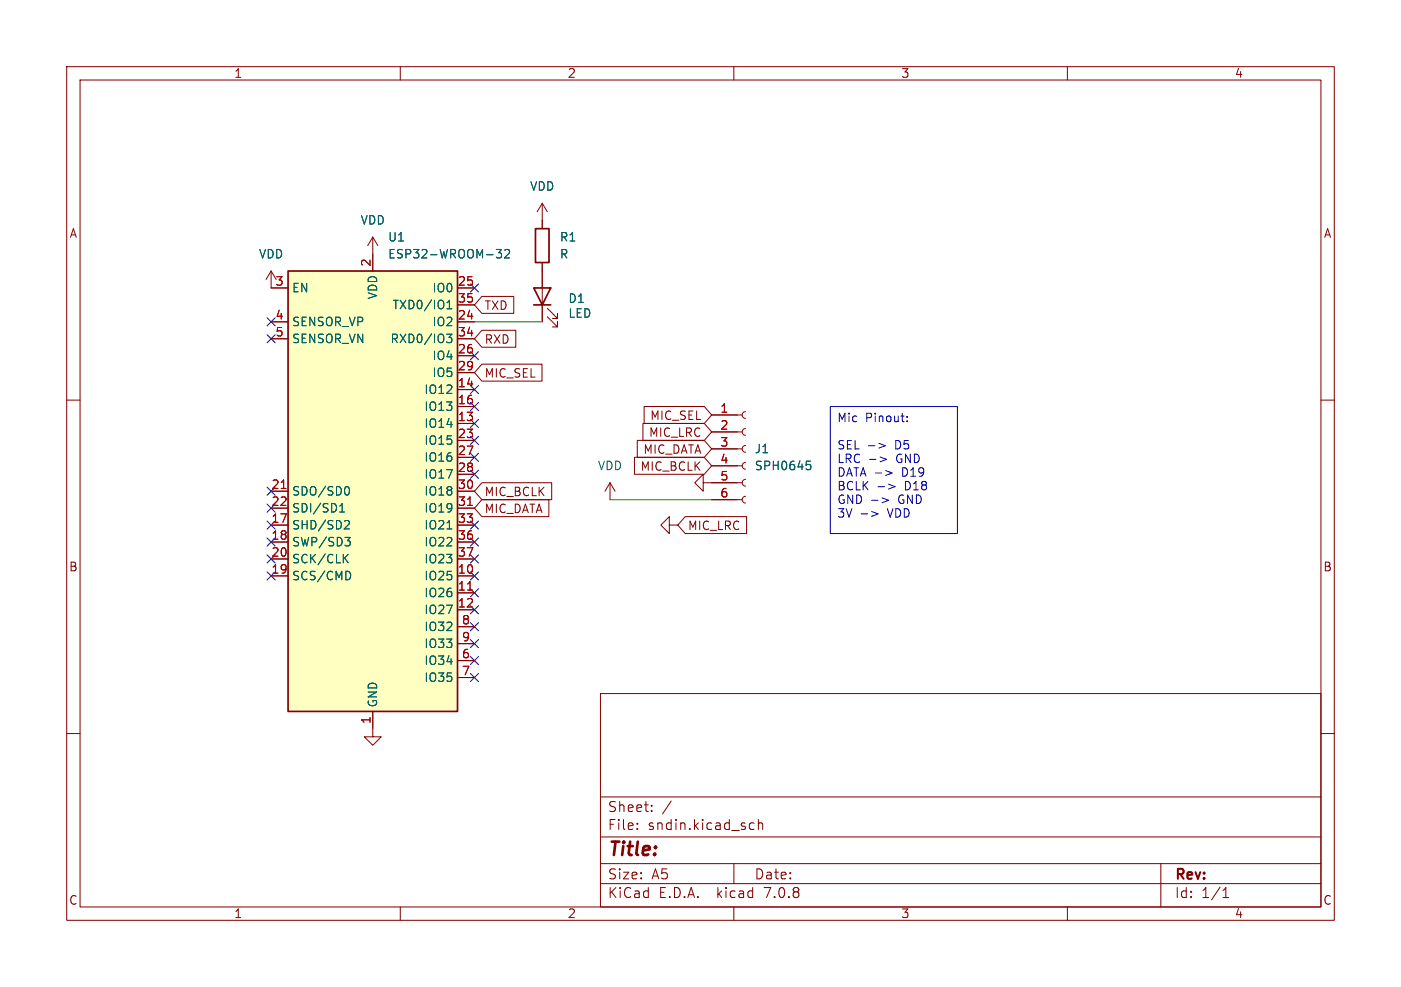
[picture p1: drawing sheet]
<svg xmlns="http://www.w3.org/2000/svg" width="210mm" height="148mm" viewBox="0 0 210 148" stroke-linecap="round" stroke-linejoin="round" font-family="sans-serif">
<g fill="none" stroke="#840000" stroke-width=".15">
<path d="M10 10h190v128h-190zM12 12h186v124h-186zM60 10v2M110 10v2M160 10v2M55.9 35.6v5M55.9 35.6l-.8 1.2M55.9 35.6l.7 1.2M81.3 30.5l-.8 1.3M81.3 30.5v3.8M81.3 39.4v8.9M81.3 30.5l.7 1.3"/>
<path d="M10 60h2M40.6 48.3h2.6M40.6 40.6v2.6h2.6M40.6 50.8h2.6M40.6 40.6l-.7 1.3M40.6 40.6l.8 1.3M68.6 58.4h2.5M68.6 48.3h2.5M68.6 43.2h2.5M68.6 53.3h2.5M68.6 55.9h2.5M68.6 50.8h2.5"/>
<path d="M68.6 45.7h2.5M72.2 54.6h9v2.6h-9l-1.1-1.3zM72.2 49.5h5.1v2.6h-5.1l-1.1-1.3zM72.2 44.4h4.8v2.6h-4.8l-1.1-1.3zM82 47.5l1.6 1.5v-.7v.7h-.8M82 46.2l1.6 1.6v-.8v.8h-.8M198 60h2M40.6 78.7h2.6M40.6 73.7h2.6M40.6 76.2h2.6M68.6 63.5h2.5M68.6 61h2.5"/>
<path d="M68.6 78.7h2.5M68.6 73.7h2.5M68.6 76.2h2.5M68.6 66h2.5M68.6 68.6h2.5M68.6 71.1h2.5M72.2 74.9h10.1v2.6h-10.1l-1.1-1.3zM72.2 72.4h10.5v2.5h-10.5l-1.1-1.2zM91.4 72.4l-.7 1.3M91.4 72.4v2.5M91.4 72.4l.8 1.3M95.1 68.6h10.5l1.1 1.3-1.1 1.2h-10.5z"/>
<path d="M95.5 66h10.1l1.1 1.3-1.1 1.3h-10.1zM96.4 63.5h9.2l1.1 1.3-1.1 1.2h-9.2zM96.6 61h9l1.1 1.2-1.1 1.3h-9zM100.3 78.7v-1.2l-1.2 1.2 1.2 1.3v-1.3h1.3M102.7 77.5h9.2v2.5h-9.2l-1.1-1.3zM105.4 72.4v-1.3l-1.3 1.3 1.3 1.3v-1.3h5.9M106.7 74.9h4.6M106.7 69.9h4.6M106.7 67.3h4.6M106.7 64.8h4.6M106.7 62.2h4.6M111.8 74.4a.51 .51 0 0 0-.5 .5 .51 .51 0 0 0 .5 .5"/>
<path d="M111.8 71.9a.51 .51 0 0 0-.5 .5 .51 .51 0 0 0 .5 .5M111.8 69.3a.51 .51 0 0 0-.5 .6 .51 .51 0 0 0 .5 .5M111.8 66.8a.51 .51 0 0 0-.5 .5 .51 .51 0 0 0 .5 .5M111.8 64.3a.51 .51 0 0 0-.5 .5 .51 .51 0 0 0 .5 .5M111.8 61.7a.51 .51 0 0 0-.5 .5 .51 .51 0 0 0 .5 .5M40.6 86.4h2.6M40.6 81.3h2.6M40.6 83.8h2.6M68.6 86.4h2.5M68.6 88.9h2.5M68.6 91.4h2.5M68.6 81.3h2.5"/>
<path d="M68.6 83.8h2.5M68.6 99.1h2.5M68.6 94h2.5M68.6 96.5h2.5M10 110h2M55.9 106.7v3.8h1.2l-1.2 1.3-1.3-1.3h1.3M68.6 101.6h2.5M90 104h108v32h-108zM90 119.5h108M198 110h2M60 136v2M90 132.5h108"/>
<path d="M90 129.5h108M90 125.5h108M95.5 124.2v.2M95.5 123.5v.1M97.7 121.5v.2M97.7 120.8v.1M100.6 120.1l-1.3 1.9M110 136v2M110 129.5v3M112.5 124.3h.5M112.5 123.5h.5M113.7 123.5a.37 .37 0 0 1 .6 .1v.8"/>
<path d="M113.7 122.9v1.5M160 136v2M174 129.5v6.5M183.3 134.6h.9M183.3 133.5l.5-.4v1.5"/>
</g>
<path d="M43.2 40.6h25.4v66.1h-25.4z" fill="#ffffc2" stroke="#ffffc2" stroke-width=".15"/>
<path d="M80.3 34.3h2v5.1h-2zM43.2 40.6h25.4v66.1h-25.4zM80 43.2h2.5l-1.2 2.5zM80 45.7h2.5" fill="none" stroke="#840000" stroke-width=".25"/>
<path d="M42.2 73.2h.7M70.1 75.8h.7M70.1 88.5h.7" fill="none" stroke="#a90000" stroke-width=".15"/>
<g fill="none" stroke="#006464" stroke-width=".15">
<path d="M74.4 37.4h.8l-.4 .5 .3 .1v.6l-.2 .1h-.3l-.2-.1M75.7 37.5l.4-.1 .2 .1 .1 .3-.8 .9h.8M66.9 50.1h.8l-.4 .5 .4 .1v.6l-.2 .1-.5-.1M67 46.3h.7M67 45.4l.4-.4v1.3M50.9 76.8h.8M50.9 75.9l.4-.4v1.3M51.8 78l.5 .1 .1 .3-.8 .9h.8M52 73a.68 .68 0 0 1 .4 .6 .68 .68 0 0 1-.4 .6M67 79.3h.7M120.9 69.2h.6M121 69.6h.3l.2 .3-.1 .5h-.4"/>
<path d="M51.7 83.7l.5 .7M51.7 80.6h.8l-.4 .5 .3 .1 .1 .4-.2 .3h-.4M52.2 83.1l-.7 .8M52.3 85.7l.3 .5-.1 .4-.2 .3"/>
</g>
<path d="M124.5 61h19v19h-19zM129.1 77.1h.9M130.7 76.7l.9 .4-.9 .3M131.6 73h1M131.7 66.5l1 .3-1 .4M131.9 68.5l1 .4-1 .3M132.2 74.7l1 .3-1 .4M132.8 70.6l.9 .3-.9 .4M133.2 72.6l1 .4-1 .3M136 63.1v.1M136 62.4v.2" fill="none" stroke="#0000c2" stroke-width=".15"/>
<path d="M71.1 48.3h10.2M91.4 74.9h15.3" fill="none" stroke="#009600" stroke-width=".15"/>
<g fill="none" stroke="#000084" stroke-width=".15">
<path d="M40 47.7l1.2 1.2M40 50.2l1.2 1.2M41.2 47.7l-1.2 1.2M41.2 50.2l-1.2 1.2M70.5 42.6l1.2 1.2M70.5 57.8l1.2 1.2M70.5 52.7l1.2 1.2M71.7 42.6l-1.2 1.2M71.7 57.8l-1.2 1.2M71.7 52.7l-1.2 1.2M40 75.6l1.2 1.2M40 73.1l1.2 1.2"/>
<path d="M40 78.1l1.2 1.2M41.2 75.6l-1.2 1.2M41.2 73.1l-1.2 1.2M41.2 78.1l-1.2 1.2M70.5 70.5l1.2 1.2M70.5 68l1.2 1.2M70.5 60.4l1.2 1.2M70.5 65.4l1.2 1.2M70.5 62.9l1.2 1.2M70.5 78.1l1.2 1.2M71.7 70.5l-1.2 1.2M71.7 68l-1.2 1.2"/>
<path d="M71.7 60.4l-1.2 1.2M71.7 65.4l-1.2 1.2M71.7 62.9l-1.2 1.2M71.7 78.1l-1.2 1.2M40 83.2l1.2 1.2M40 80.7l1.2 1.2M40 85.8l1.2 1.2M41.2 83.2l-1.2 1.2M41.2 80.7l-1.2 1.2M41.2 85.8l-1.2 1.2M70.5 85.8l1.2 1.2M70.5 80.7l1.2 1.2"/>
<path d="M70.5 88.3l1.2 1.2M70.5 83.2l1.2 1.2M70.5 90.8l1.2 1.2M70.5 93.4l1.2 1.2M70.5 95.9l1.2 1.2M70.5 98.5l1.2 1.2M71.7 85.8l-1.2 1.2M71.7 80.7l-1.2 1.2M71.7 88.3l-1.2 1.2M71.7 83.2l-1.2 1.2M71.7 90.8l-1.2 1.2M71.7 93.4l-1.2 1.2"/>
<path d="M71.7 95.9l-1.2 1.2M71.7 98.5l-1.2 1.2M70.5 101l1.2 1.2M71.7 101l-1.2 1.2"/>
</g>
<text font-size="2.8" fill="#840000" x="91" y="128.9">Title:</text>
<g font-size="2.1" fill="#840000">
<text x="91" y="124.7">File:</text>
<text x="91" y="122">Sheet:</text>
<text x="97.1" y="124.7">sndin.kicad_sch</text>
<text x="91" y="134.9">KiCad</text>
<text x="91" y="132.1">Size:</text>
<text x="97.7" y="132.1">A5</text>
<text x="98.7" y="134.9">E.D.A.</text>
<text x="107.6" y="134.9">kicad</text>
<text x="113" y="132.1">Date:</text>
<text x="114.9" y="134.9">7.0.8</text>
<text x="176" y="132.3">Rev:</text>
<text x="176" y="134.9">Id:</text>
<text x="180.1" y="134.9">1/1</text>
</g>
<g font-size="1.8" fill="#840000">
<text x="35" y="11.9">1</text>
<text x="85" y="11.9">2</text>
<text x="135" y="11.9">3</text>
<text x="185" y="11.9">4</text>
<text x="10.3" y="35.9">A</text>
<text x="198.4" y="35.9">A</text>
<text x="72.5" y="46.7">TXD</text>
<text x="72.5" y="51.8">RXD</text>
<text x="72.5" y="56.8">MIC_SEL</text>
<text x="97.2" y="65.7">MIC_LRC</text>
<text x="97.4" y="63.2">MIC_SEL</text>
<text x="95.9" y="70.8">MIC_BCLK</text>
<text x="96.3" y="68.3">MIC_DATA</text>
<text x="72.5" y="77.2">MIC_DATA</text>
<text x="72.5" y="74.6">MIC_BCLK</text>
<text x="103" y="79.7">MIC_LRC</text>
<text x="10.3" y="85.9">B</text>
<text x="198.3" y="85.9">B</text>
<text x="10.3" y="135.9">C</text>
<text x="35" y="137.9">1</text>
<text x="85" y="137.9">2</text>
<text x="135" y="137.9">3</text>
<text x="185" y="137.9">4</text>
<text x="198.3" y="135.9">C</text>
</g>
<g font-size="1.8" fill="#006464">
<text x="79.4" y="28.8">VDD</text>
<text x="54" y="33.9">VDD</text>
<text x="38.7" y="39">VDD</text>
<text x="58.1" y="36.4">U1</text>
<text x="58.1" y="39">ESP32-WROOM-32</text>
<text x="83.8" y="36.4">R1</text>
<text x="83.8" y="39">R</text>
<text x="43.7" y="44">EN</text>
<text x="56.7" y="45" transform="rotate(-90 56.7 45)">VDD</text>
<text x="58.7" y="46.6">TXD0/IO1</text>
<text x="64.7" y="44">IO0</text>
<text x="85.1" y="45.6">D1</text>
<text x="85.1" y="47.9">LED</text>
<text x="43.7" y="49.1">SENSOR_VP</text>
<text x="43.7" y="51.7">SENSOR_VN</text>
<text x="58.4" y="51.7">RXD0/IO3</text>
<text x="64.7" y="49.1">IO2</text>
<text x="63.5" y="59.3">IO12</text>
<text x="64.7" y="54.2">IO4</text>
<text x="64.7" y="56.7">IO5</text>
<text x="63.5" y="64.4">IO14</text>
<text x="63.5" y="61.8">IO13</text>
<text x="63.5" y="66.9">IO15</text>
<text x="63.5" y="69.4">IO16</text>
<text x="63.5" y="72">IO17</text>
<text x="89.5" y="70.7">VDD</text>
<text x="113" y="68.2">J1</text>
<text x="113" y="70.7">SPH0645</text>
<text x="43.7" y="74.5">SDO/SD0</text>
<text x="43.7" y="77.1">SDI/SD1</text>
<text x="63.5" y="74.5">IO18</text>
<text x="63.5" y="77.1">IO19</text>
<text x="43.7" y="79.6">SHD/SD2</text>
<text x="43.7" y="82.1">SWP/SD3</text>
<text x="63.5" y="79.6">IO21</text>
<text x="63.5" y="82.1">IO22</text>
<text x="43.7" y="87.2">SCS/CMD</text>
<text x="43.7" y="84.7">SCK/CLK</text>
<text x="63.5" y="87.2">IO25</text>
<text x="63.5" y="89.8">IO26</text>
<text x="63.5" y="84.7">IO23</text>
<text x="63.5" y="92.3">IO27</text>
<text x="63.5" y="94.8">IO32</text>
<text x="63.5" y="99.9">IO34</text>
<text x="63.5" y="97.4">IO33</text>
<text x="56.7" y="106.2" transform="rotate(-90 56.7 106.2)">GND</text>
<text x="63.5" y="102.5">IO35</text>
</g>
<g font-size="1.8" fill="#a90000">
<text x="55.6" y="40.1" transform="rotate(-90 55.6 40.1)">2</text>
<text x="41.2" y="42.9">3</text>
<text x="68.5" y="42.9">25</text>
<text x="68.5" y="45.5">35</text>
<text x="41.2" y="48">4</text>
<text x="41.2" y="50.5">5</text>
<text x="68.5" y="48">24</text>
<text x="68.5" y="53.1">26</text>
<text x="68.5" y="50.5">34</text>
<text x="68.5" y="58.2">14</text>
<text x="68.5" y="55.6">29</text>
<text x="68.5" y="63.2">13</text>
<text x="68.5" y="60.7">16</text>
<text x="68.5" y="65.8">23</text>
<text x="107.9" y="62">1</text>
<text x="107.9" y="64.5">2</text>
<text x="68.5" y="68.3">27</text>
<text x="68.5" y="70.9">28</text>
<text x="107.9" y="67.1">3</text>
<text x="107.9" y="69.6">4</text>
<text x="40.6" y="73.4">21</text>
<text x="40.6" y="75.9">22</text>
<text x="68.5" y="73.4">30</text>
<text x="68.5" y="75.9">31</text>
<text x="107.9" y="72.1">5</text>
<text x="107.9" y="74.7">6</text>
<text x="40.6" y="78.5">17</text>
<text x="40.6" y="81">18</text>
<text x="40.6" y="83.6">20</text>
<text x="68.5" y="78.5">33</text>
<text x="68.5" y="81">36</text>
<text x="68.5" y="83.6">37</text>
<text x="40.6" y="86.1">19</text>
<text x="68.5" y="86.1">10</text>
<text x="68.5" y="88.6">11</text>
<text x="68.5" y="91.2">12</text>
<text x="69.1" y="93.7">8</text>
<text x="69.1" y="98.8">6</text>
<text x="69.1" y="101.3">7</text>
<text x="69.1" y="96.3">9</text>
<text x="55.6" y="108.7" transform="rotate(-90 55.6 108.7)">1</text>
</g>
<g font-size="1.8" fill="#0000c2">
<text x="125.4" y="63.6">Mic</text>
<text x="129.7" y="63.6">Pinout:</text>
<text x="125.4" y="67.7">SEL -&gt;</text>
<text x="125.4" y="69.8">LRC -&gt;</text>
<text x="125.4" y="71.8">DATA -&gt;</text>
<text x="134.3" y="67.7">D5</text>
<text x="134.5" y="69.8">GND</text>
<text x="135.3" y="71.8">D19</text>
<text x="125.4" y="73.9">BCLK</text>
<text x="125.4" y="75.9">GND -&gt;</text>
<text x="125.4" y="78">3V</text>
<text x="133.2" y="78">VDD</text>
<text x="134.8" y="75.9">GND</text>
<text x="135.7" y="73.9">D18</text>
</g>
</svg>
